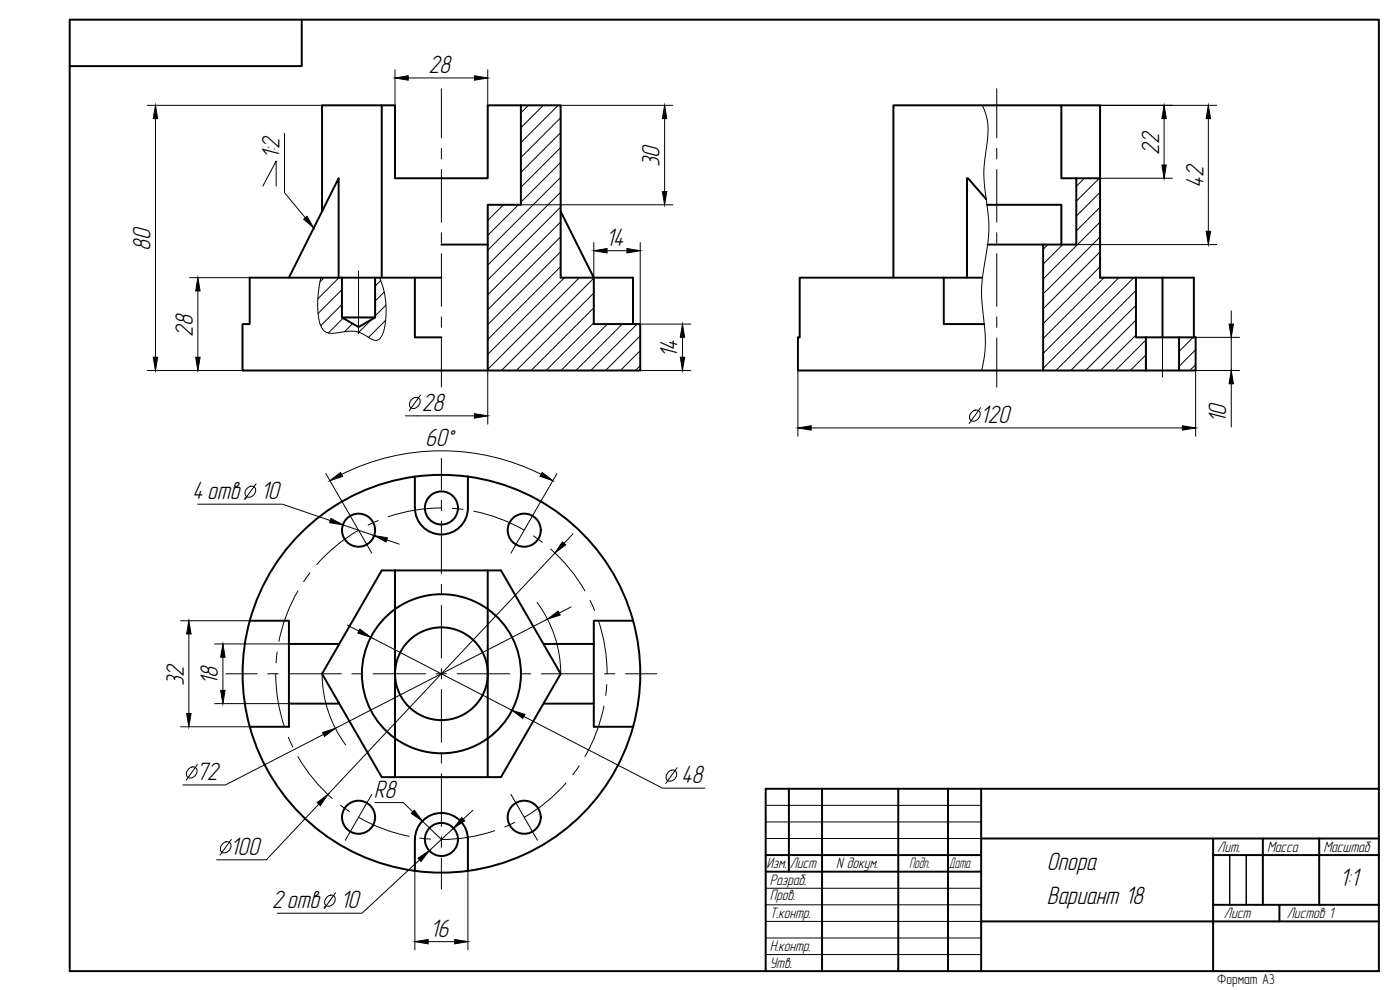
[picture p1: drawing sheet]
<svg xmlns="http://www.w3.org/2000/svg" width="420mm" height="297mm" viewBox="0 0 420 297" stroke-linecap="round" stroke-linejoin="round" font-family="sans-serif">
<!-- layer: 0 -->
<path d="M294.8 31.6a18.1 18.1 0 0 1 1.3 12.1 43.2 43.2 0 0 0 .1 17.7 42.9 42.9 0 0 1-.7 17.4 46.1 46.1 0 0 0-.2 17.5 36.1 36.1 0 0 1-.7 14.9M96.3 83.3a28 28 0 0 0 0 14.5 3.5 3.5 0 0 0 4.5 2.1 12.7 12.7 0 0 1 7.3-.1l2 1.1a3.4 3.4 0 0 0 3.6 1l.8-.9a23.4 23.4 0 0 0 0-16.3l-.6-1.4M229.8 241.6h64.7M229.8 246.6h64.7M229.8 251.6h64.7M229.8 266.5h64.7M229.8 271.5h64.7M229.8 276.5h64.7M369 271.5v-14.9v14.9M374 271.5v-14.9v14.9M229.8 281.4h64.7M229.8 286.4h64.7" fill="none" stroke="#000" stroke-width=".3"/>
<g fill="none" stroke="#000" stroke-width=".59">
<path d="M20.9 5.9h392.9v285.5h-392.9zM90.6 5.9v13.9h-69.7M114.6 31.6h-17.9v31.8M156.3 31.6h-9.9v21.9h-27.9v-21.9h-3.9v51.7M318.5 31.6h11.6v21.9M296 59.8l-5.5-6.3h-.3v29.8M323 53.5h7.1v29.8h10.8v17.9h3M132.5 73.4h13.9M168.3 63.4l9.9 19.9v13.9h13.9v14h-45.7v-49.8h9.9v-29.8h12v51.7h21.7v13.9M296.2 61.4h22.3v12M296.4 73.4h16.7v37.8h-73.6v-10h.5v-17.9h43.2v13.9h12.2M313.1 73.4h9.9v-19.9h-4.5v-21.9h-50.4v51.7"/>
<path d="M86.7 83.3l14.9-29.8v29.8M102.6 83.3v12h10v-12M102.6 95.3l5 2.8 5-2.8M124.5 83.3h8M283.2 83.3h11.6M340.9 83.3h8v17.9M348.9 83.3h9.4v17.9M132.5 101.2h-8v-17.9h-49.6v13.9h-2.1v14h73.6M313.1 111.2h30.8M343.9 101.2h10v10h-10M343.9 101.2v10M353.9 101.2h4.9v10h-4.9"/>
<path d="M124.5 143v9.4M124.5 152.4a7.9 7.9 0 0 0 8 8 7.9 7.9 0 0 0 7.9-8M140.4 143v9.4M140.4 143a59.7 59.7 0 0 0-65.4 43.2M140.4 143a59.7 59.7 0 0 1 49.6 43.2M118.5 171.2v50.4M146.4 171.2v50.4M74.9 186.2h11.8v7M75 186.2a59.7 59.7 0 0 0 0 31.9M101.6 193.5v-.3h-14.9v17.9h14.9v-.3M178.2 193.2v17.9h-14.9v-.3M178.2 193.2h-14.9v.3"/>
<path d="M190 186.2h-11.8v7M190 186.2a59.7 59.7 0 0 1 0 31.9M75 218.1a59.7 59.7 0 0 0 65.4 43.2M86.7 211.1v7h-11.8M178.2 211.1v7h11.8M190 218.1a59.7 59.7 0 0 1-49.6 43.2M118.5 221.6v11.6h-3.9l-17.9-31 17.9-31h35.8l17.9 31-17.9 31h-4v-11.6M118.5 233.2h27.9M118.6 221.5a23.9 23.9 0 0 1-3.9-35.3 23.9 23.9 0 0 1 35.5 0 23.9 23.9 0 0 1-3.8 35.3M118.6 221.5a23.9 23.9 0 0 0 27.8 0M236.8 236.7v24.8M246.7 236.7v54.7"/>
<path d="M269.6 236.7v54.7M284.5 236.7v54.7M294.5 236.7v54.7M413.8 236.7h-184v54.7M124.5 251.9v9.4M124.5 251.9a7.9 7.9 0 0 1 8-8 7.9 7.9 0 0 1 7.9 8v9.4M229.8 256.6h64.7M294.5 251.6h119.3M364.1 256.6h49.7M364.1 251.6v39.8M379 251.6v19.9M395.9 251.6v19.9"/>
<path d="M229.8 261.5h64.7M294.5 276.5h119.3M364.1 271.5h49.7M384 271.5v5"/>
<circle cx="107.6" cy="159.1" r="5"/>
<circle cx="132.5" cy="152.4" r="5"/>
<circle cx="157.3" cy="159.1" r="5"/>
<circle cx="132.5" cy="202.2" r="13.9"/>
<circle cx="107.6" cy="245.2" r="5"/>
<circle cx="132.5" cy="251.9" r="5"/>
<circle cx="157.3" cy="245.2" r="5"/>
</g>
<g fill="none" stroke="#000" stroke-width=".3">
<path d="M325.4 53.5l-2.4 2.4M329.9 53.5l-6.9 6.9M330.1 57.7l-7.1 7.1M314.5 73.4l-1.4 1.4M318.9 73.4l-5.8 5.8M330.1 62.2l-7.1 7.1M330.1 66.6l-17 17.1M330.1 71.1l-17 17.1M330.1 75.6l-17 17M97.3 83.3l-1.3 1.3M101.7 83.3l-6.3 6.4M102.6 86.9l-7.2 7.2"/>
<path d="M102.6 91.4l-6.3 6.3M103 95.5l-4.5 4.4M105.8 97.1l-2.4 2.4M111.5 95.9l-3.8 3.8M114.3 84.2l-1.7 1.7M115.3 87.6l-2.7 2.7M115.7 96.1l-5.1 5.1M115.8 91.5l-3.2 3.3M330.1 80l-17 17.1M331.3 83.3l-18.2 18.3M335.8 83.3l-22.7 22.7M340.3 83.3l-27.2 27.2"/>
<path d="M340.9 87.1l-24 24.1M340.9 91.6l-19.6 19.6M340.9 96.1l-15.1 15.1M340.9 100.5l-10.6 10.7M343.9 102l-9.2 9.2M343.9 106.5l-4.7 4.7M343.9 110.9l-.2 .3M358.1 101.2l-4.2 4.3M358.8 104.9l-4.9 5M358.8 109.4l-1.7 1.8"/>
</g>
<g fill="none" stroke="#000" stroke-width=".3">
<path d="M132.5 26.6v14.8M299.1 26.6v14.8M132.5 44.5v3.2M132.5 50.9v15.8M299.1 44.5v3.2M299.1 50.9v15.8M132.5 69.8v3.2M132.5 76.1v15.8M299.1 69.8v3.2M299.1 76.1v15.8M107.6 81.3v18.8M132.5 95.1v3.1"/>
<path d="M299.1 95.1v3.1M132.5 101.4v14.7M299.1 101.4v14.7M348.9 101.2v12M132.5 137.5v9.4M103.6 152.2l8 13.8M107.6 159.1a49.7 49.7 0 0 0-12.5 10.3M113.4 156.2l-2.9 1.4M132.5 150.1v3.1M132.5 156.4v15.7M132.5 152.4a49.7 49.7 0 0 0-16 2.7M135.7 152.5l3.3 .3"/>
<path d="M142.2 153.4a49.7 49.7 0 0 1 15.1 5.7M161.3 152.2l-8 13.8M89.4 177.3a49.7 49.7 0 0 0-5.7 15.2M93 171.9l-1.9 2.6M132.5 175.3v3.2M160.1 160.8l2.7 1.9M165.3 164.8a49.7 49.7 0 0 1 10.2 12.5M83.2 195.7l-.3 3.2M132.5 181.6v15.8M177.1 180.2l1.3 2.9M179.6 186.2a49.7 49.7 0 0 1 2.6 16M67.8 202.2h9.4"/>
<path d="M80.4 202.2h3.1M82.7 202.2a49.7 49.7 0 0 0 2.7 15.9M86.7 202.2h15.8M105.6 202.2h3.2M111.9 202.2h15.8M130.9 202.2h3.1M132.5 200.6v3.1M132.5 206.9v15.8M137.2 202.2h15.8M156.2 202.2h3.1M162.5 202.2h15.8M181.3 211.9a49.7 49.7 0 0 1-5.8 15.1"/>
<path d="M181.4 202.2h3.2M182.1 205.4l-.3 3.2M187.7 202.2h9.4M86.5 221.2l1.4 2.9M89.4 227a49.7 49.7 0 0 0 10.3 12.5M111.6 238.3l-8 13.8M132.5 225.8v3.2M132.5 232.2v15.7M153.3 238.3l8 13.8M169.9 234.9a49.7 49.7 0 0 1-12.6 10.3M173.8 229.8l-1.9 2.6M102.2 241.6l2.6 1.9"/>
<path d="M107.6 245.2a49.7 49.7 0 0 0 15.2 5.7M126 251.5l3.2 .3M132.5 251.1v3.2M132.5 257.4v9.4M148.5 249.2a49.7 49.7 0 0 1-16 2.7M154.5 246.8l-3 1.3"/>
</g>
<g fill="none" stroke="#000" stroke-width=".3">
<path d="M44.2 31.6h52.5M46.7 35.6v71.6M118.5 20.9v10.7M122.5 23.4h19.9M146.4 20.9v10.7M158.6 31.6l-2.3 2.3M163.1 31.6l-6.8 6.7M167.5 31.6l-11.2 11.2M168.3 35.3l-12 12M168.3 39.8l-12 11.9M168.3 31.6h33.6M199.5 35.6v21.9"/>
<path d="M330.1 31.6h35M349.4 35.6v13.9M362.6 35.6v33.8M78.9 55.8l4-7.5v7.5M85.4 40v17.8l8.8 10.6M168.3 44.3l-12 11.9M168.3 48.7l-12 12M168.3 53.2l-21.9 21.9M168.3 57.7l-21.9 21.8M330.1 53.5h21.7M146.6 61.4l-.2 .3M151.1 61.4l-4.7 4.7"/>
<path d="M155.6 61.4l-9.2 9.2M156.3 61.4h45.6M168.3 62.1l-21.9 21.9M168.3 66.6l-21.9 21.9M168.3 71.1l-21.9 21.8M168.3 75.5l-21.9 21.9M168.3 80l-21.9 21.9M178.2 72.7v10.6M182.2 75.2h6M192.1 72.7v24.5h15.2M323 73.4h42.1M56.9 83.3h18"/>
<path d="M59.4 87.3v19.9M169.4 83.3l-23 23M173.9 83.3l-27.5 27.5M178.2 83.4l-27.7 27.8M178.2 87.9l-23.3 23.3M178.2 92.4l-18.8 18.8M178.2 96.8l-14.3 14.4M182.3 97.2l-14 14M186.7 97.2l-13.9 14M191.2 97.2l-13.9 14M369.5 93.3v3.9M44.2 111.2h28.6"/>
<path d="M123.4 120a1.55 1.55 0 0 1 2.7 0 2.05 2.05 0 0 1-2.8 2.3 1.72 1.72 0 0 1 .1-2.3zM126.2 118.5l-3.4 4.8M146.4 111.2v16.1M192.1 100.8l-10.4 10.4M192.1 105.2l-5.9 6M192.1 109.7l-1.4 1.5M192.1 111.2h15.2M204.8 101.2v6M239.5 111.2v19.7M358.8 101.2h13.2M369.5 101.2v10M369.5 115.1v13"/>
<path d="M372 111.2h-13.2v19.7M121.6 124.8h20.8M243.4 128.4h111.4M291.5 123.8a1.53 1.53 0 0 1 2.6 0 2.03 2.03 0 0 1-.6 2 2.03 2.03 0 0 1-2.2 .3 1.73 1.73 0 0 1 .2-2.3zM294.3 122.3l-3.4 4.8M59.4 151.3h25.4l14.3 4.9M74.1 146.6a1.53 1.53 0 0 1 2.6 0 2.04 2.04 0 0 1-.7 2 2.04 2.04 0 0 1-2.1 .3 1.7 1.7 0 0 1 .2-2.3zM76.8 145.2l-3.4 4.7M97.8 142.1l5.8 10.1M102.5 142.3a66.9 66.9 0 0 1 59.9 0M102.9 157.5l9.4 3.2M167.2 142.1l-5.9 10.1"/>
<path d="M116.1 162l3.7 1.3M166.5 165.9l-68.1 72.5M172 160.1l-2.7 2.9M54.2 186.2h20.7M56.7 190.2v23.9M64.4 193.2h22.3M66.9 197.2v9.9M104.2 187.5l3.5 1.9M111.3 191.2l42.4 21.9M161.2 180.7a35.8 35.8 0 0 1 7.1 21.5M164.3 185.8l-63.7 32.7M171.4 182.1l-3.6 1.8"/>
<path d="M54.2 218.1h20.7M64.4 211.1h22.3M96.7 202.2a35.8 35.8 0 0 0 7.1 21.3M157.2 214.9l41.6 21.6h12.8M56.5 230.8a1.53 1.53 0 0 1 2.6 0 2.05 2.05 0 0 1-2.8 2.4 1.7 1.7 0 0 1 .2-2.4zM59.2 229.4l-3.4 4.7M97.1 220.4l-29.4 15.1h-12.9M200.5 231.8a1.53 1.53 0 0 1 2.6 0 2.03 2.03 0 0 1-.7 2 2.03 2.03 0 0 1-2.1 .3 1.72 1.72 0 0 1 .2-2.3zM203.2 230.3l-3.4 4.8M66.7 253.3a1.53 1.53 0 0 1 2.6 0 2.05 2.05 0 0 1-2.8 2.4 1.75 1.75 0 0 1 .2-2.4zM69.4 251.9l-3.4 4.7M95.7 241.3l-15.8 16.7h-14.9"/>
<path d="M112.5 240.8h8.5l2.9 2.8M125.9 258l-17.3 16h-25.3M126.8 246.4l5.7 5.5M136.1 248.5l-7.3 6.8M141.9 243.1l-2.9 2.7M98 269.3a1.53 1.53 0 0 1 2.6 0 2.03 2.03 0 0 1-.7 2 2.03 2.03 0 0 1-2.1 .4 1.72 1.72 0 0 1 .2-2.4zM100.7 267.9l-3.4 4.7M124.5 261.3v23.7M140.4 261.3v23.7M128.5 282.5h7.9"/>
</g>
<g fill="#000" stroke="#000" stroke-width=".3">
<path d="M46.7 31.6l.6 4h-1.3zM118.5 23.4l4-.7v1.4zM142.4 22.7l4 .7-4 .7zM199.5 31.6l.6 4h-1.3zM349.4 31.6l.6 4h-1.3zM362.6 31.6l.7 4h-1.3zM198.8 57.5h1.3l-.6 3.9zM348.7 49.5h1.3l-.6 4zM91.1 65.8l1-.9 2.1 3.5zM178.2 75.2l4-.6v1.3zM188.2 74.6l3.9 .6-3.9 .7zM362 69.4h1.3l-.7 4z"/>
<path d="M59.4 83.3l.7 4h-1.4zM368.9 97.2h1.3l-.7 4zM46 107.2h1.3l-.6 4zM58.7 107.2h1.4l-.7 4zM204.8 97.2l.7 4h-1.3zM204.2 107.2h1.3l-.7 4zM369.5 111.2l.7 3.9h-1.3zM142.4 124.1l4 .7-4 .7zM239.5 128.4l3.9-.7v1.4zM354.8 127.7l4 .7-4 .7zM99.3 155.6l3.6 1.9-4-.7zM99 144.2l3.2-2.4 .6 1.1z"/>
<path d="M162.7 141.8l3.2 2.4-3.8-1.3zM112.3 160.7l4 .7-.4 1.2zM168.8 162.6l.9 .9-3.2 2.4zM56.7 186.2l.6 4h-1.3zM66.9 193.2l.6 4h-1.3zM108 188.8l3.3 2.4-3.9-1.3zM164.3 185.8l3.2-2.4 .6 1.1zM56 214.1h1.3l-.6 4zM66.2 207.1h1.3l-.6 4zM96.8 219.8l3.8-1.3-3.2 2.5zM153.7 213.1l3.8 1.3-.6 1.1zM95.2 240.8l3.2-2.4-2.3 3.3z"/>
<path d="M124.3 243.1l2.5 3.3-3.4-2.3zM125.4 257.5l3.4-2.2-2.4 3.2zM138.6 245.3l.9 1-3.4 2.2zM124.5 282.5l4-.6v1.3zM136.4 281.9l4 .6-4 .7z"/>
</g>
<g font-size="7.8">
<text x="128.6" y="21.9">28</text>
<text x="83.8" y="47.8" transform="rotate(-90 83.8 47.8)">1:2</text>
<text x="347.9" y="46.4" transform="rotate(-90 347.9 46.4)">22</text>
<text x="198" y="50.2" transform="rotate(-90 198 50.2)">30</text>
<text x="361.2" y="56.4" transform="rotate(-90 361.2 56.4)">42</text>
<text x="45.2" y="75.2" transform="rotate(-90 45.2 75.2)">80</text>
<text x="181.8" y="73.7">14</text>
<text x="57.9" y="101.1" transform="rotate(-90 57.9 101.1)">28</text>
<text x="203.3" y="107.5" transform="rotate(-90 203.3 107.5)">14</text>
<text x="126.6" y="123.3">28</text>
<text x="294.2" y="126.9">120</text>
<text x="368" y="126.9" transform="rotate(-90 368 126.9)">10</text>
<text x="127.6" y="133.8">60°</text>
<text x="57.7" y="149.8">4 отв . 10</text>
<text x="55.2" y="205.9" transform="rotate(-90 55.2 205.9)">32</text>
<text x="65.4" y="205.5" transform="rotate(-90 65.4 205.5)">18</text>
<text x="58.9" y="234">72</text>
<text x="112.2" y="239.3">R8</text>
<text x="204.4" y="235">48</text>
<text x="69.1" y="256.5">100</text>
<text x="314.2" y="260.9">Опора</text>
<text x="402.1" y="265.8">1:1</text>
<text x="81.5" y="272.5">2 отв . 10</text>
<text x="314.2" y="271.3">Вариант 18</text>
<text x="129.1" y="281">16</text>
</g>
<g font-size="4.7">
<text x="365.3" y="255.6">Лит.</text>
<text x="380.2" y="255.6">Масса</text>
<text x="397.2" y="255.6">Масштаб</text>
<text x="230" y="260.5">Изм.</text>
<text x="237" y="260.5">Лист</text>
<text x="250.9" y="260.5">N докум.</text>
<text x="272.8" y="260.5">Подп.</text>
<text x="284.8" y="260.5">Дата</text>
<text x="231" y="265.5">Разраб.</text>
<text x="231" y="270.1">Пров.</text>
<text x="231" y="275.5">Т.контр.</text>
<text x="367.3" y="275.5">Лист</text>
<text x="386.2" y="275.5">Листов 1</text>
<text x="231" y="285.4">Н.контр.</text>
<text x="231" y="290.4">Утв.</text>
</g>
<text font-size="4.4" x="365.3" y="295.4">Формат А3</text>
</svg>
